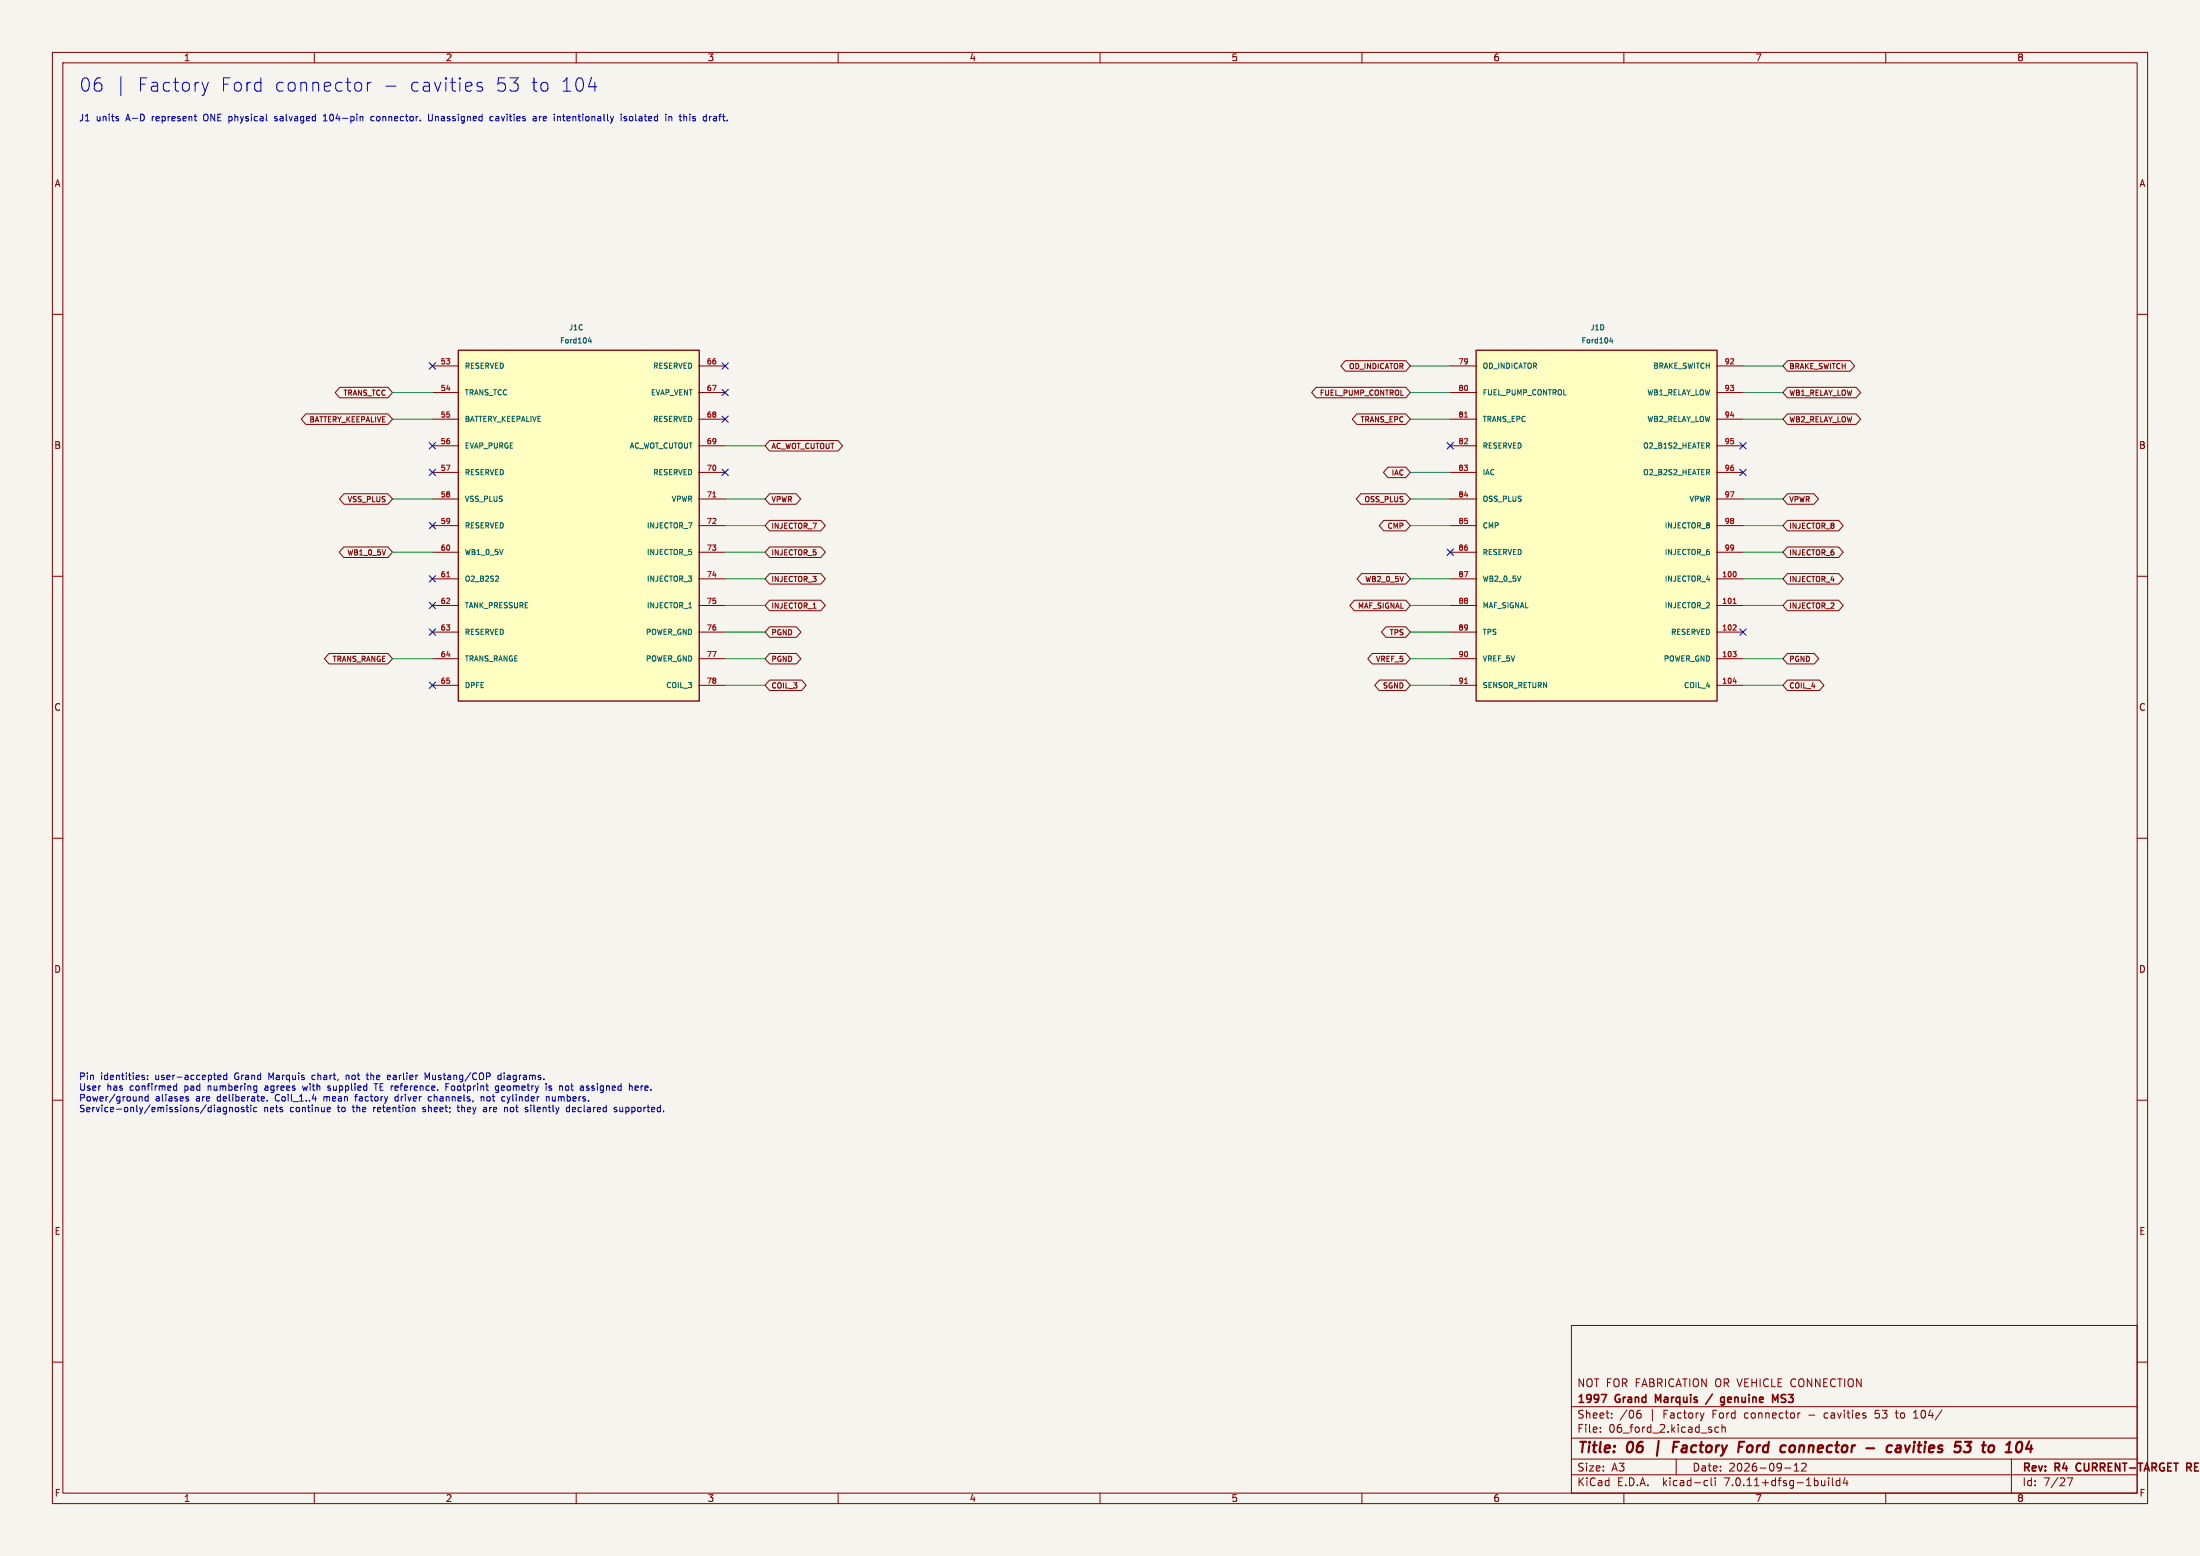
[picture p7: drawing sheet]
(kicad_sch (version 20230121) (generator eeschema) (paper "A3")
(title_block (title "06 | Factory Ford connector - cavities 53 to 104") (date "2026-09-12") (rev "R4 CURRENT-TARGET REVIEW") (company "1997 Grand Marquis / genuine MS3") (comment 1 "NOT FOR FABRICATION OR VEHICLE CONNECTION"))
(lib_symbols
(symbol "GM97:Ford_PCM_104" (pin_names (offset 1.016)) (in_bom yes) (on_board yes)
(property "Reference" "J" (at 0 40 0) (effects (font (size 1.27 1.27))))
(property "Value" "Ford_PCM_104" (at 0 37 0) (effects (font (size 1.27 1.27))))
(symbol "Ford_PCM_104_1_0" (rectangle (start -23 33.480000000000004) (end 23 -33.480000000000004) (stroke (width 0.254) (type default)) (fill (type background))))
(symbol "Ford_PCM_104_1_1" (pin passive line (at -27.94 30.48 0) (length 5.08) (name "TRANS_SS2" (effects (font (size 1.0 1.0)))) (number "1" (effects (font (size 1.0 1.0)))))
(pin passive line (at -27.94 25.4 0) (length 5.08) (name "MIL" (effects (font (size 1.0 1.0)))) (number "2" (effects (font (size 1.0 1.0)))))
(pin passive line (at -27.94 20.32 0) (length 5.08) (name "RESERVED" (effects (font (size 1.0 1.0)))) (number "3" (effects (font (size 1.0 1.0)))))
(pin passive line (at -27.94 15.24 0) (length 5.08) (name "RESERVED" (effects (font (size 1.0 1.0)))) (number "4" (effects (font (size 1.0 1.0)))))
(pin passive line (at -27.94 10.16 0) (length 5.08) (name "RESERVED" (effects (font (size 1.0 1.0)))) (number "5" (effects (font (size 1.0 1.0)))))
(pin passive line (at -27.94 5.08 0) (length 5.08) (name "RESERVED" (effects (font (size 1.0 1.0)))) (number "6" (effects (font (size 1.0 1.0)))))
(pin passive line (at -27.94 0 0) (length 5.08) (name "RESERVED" (effects (font (size 1.0 1.0)))) (number "7" (effects (font (size 1.0 1.0)))))
(pin passive line (at -27.94 -5.08 0) (length 5.08) (name "RESERVED" (effects (font (size 1.0 1.0)))) (number "8" (effects (font (size 1.0 1.0)))))
(pin passive line (at -27.94 -10.16 0) (length 5.08) (name "RESERVED" (effects (font (size 1.0 1.0)))) (number "9" (effects (font (size 1.0 1.0)))))
(pin passive line (at -27.94 -15.24 0) (length 5.08) (name "RESERVED" (effects (font (size 1.0 1.0)))) (number "10" (effects (font (size 1.0 1.0)))))
(pin passive line (at -27.94 -20.32 0) (length 5.08) (name "RESERVED" (effects (font (size 1.0 1.0)))) (number "11" (effects (font (size 1.0 1.0)))))
(pin passive line (at -27.94 -25.4 0) (length 5.08) (name "FUEL_LEVEL" (effects (font (size 1.0 1.0)))) (number "12" (effects (font (size 1.0 1.0)))))
(pin passive line (at -27.94 -30.48 0) (length 5.08) (name "FEPS" (effects (font (size 1.0 1.0)))) (number "13" (effects (font (size 1.0 1.0)))))
(pin passive line (at 27.94 30.48 180) (length 5.08) (name "RESERVED" (effects (font (size 1.0 1.0)))) (number "14" (effects (font (size 1.0 1.0)))))
(pin passive line (at 27.94 25.4 180) (length 5.08) (name "DLC_MINUS" (effects (font (size 1.0 1.0)))) (number "15" (effects (font (size 1.0 1.0)))))
(pin passive line (at 27.94 20.32 180) (length 5.08) (name "DLC_PLUS" (effects (font (size 1.0 1.0)))) (number "16" (effects (font (size 1.0 1.0)))))
(pin passive line (at 27.94 15.24 180) (length 5.08) (name "RESERVED" (effects (font (size 1.0 1.0)))) (number "17" (effects (font (size 1.0 1.0)))))
(pin passive line (at 27.94 10.16 180) (length 5.08) (name "RESERVED" (effects (font (size 1.0 1.0)))) (number "18" (effects (font (size 1.0 1.0)))))
(pin passive line (at 27.94 5.08 180) (length 5.08) (name "RESERVED" (effects (font (size 1.0 1.0)))) (number "19" (effects (font (size 1.0 1.0)))))
(pin passive line (at 27.94 0 180) (length 5.08) (name "RESERVED" (effects (font (size 1.0 1.0)))) (number "20" (effects (font (size 1.0 1.0)))))
(pin passive line (at 27.94 -5.08 180) (length 5.08) (name "CKP_PLUS" (effects (font (size 1.0 1.0)))) (number "21" (effects (font (size 1.0 1.0)))))
(pin passive line (at 27.94 -10.16 180) (length 5.08) (name "CKP_MINUS" (effects (font (size 1.0 1.0)))) (number "22" (effects (font (size 1.0 1.0)))))
(pin passive line (at 27.94 -15.24 180) (length 5.08) (name "RESERVED" (effects (font (size 1.0 1.0)))) (number "23" (effects (font (size 1.0 1.0)))))
(pin passive line (at 27.94 -20.32 180) (length 5.08) (name "POWER_GND" (effects (font (size 1.0 1.0)))) (number "24" (effects (font (size 1.0 1.0)))))
(pin passive line (at 27.94 -25.4 180) (length 5.08) (name "CASE_GND" (effects (font (size 1.0 1.0)))) (number "25" (effects (font (size 1.0 1.0)))))
(pin passive line (at 27.94 -30.48 180) (length 5.08) (name "COIL_1" (effects (font (size 1.0 1.0)))) (number "26" (effects (font (size 1.0 1.0))))))
(symbol "Ford_PCM_104_2_0" (rectangle (start -23 33.480000000000004) (end 23 -33.480000000000004) (stroke (width 0.254) (type default)) (fill (type background))))
(symbol "Ford_PCM_104_2_1" (pin passive line (at -27.94 30.48 0) (length 5.08) (name "TRANS_SS1" (effects (font (size 1.0 1.0)))) (number "27" (effects (font (size 1.0 1.0)))))
(pin passive line (at -27.94 25.4 0) (length 5.08) (name "RESERVED" (effects (font (size 1.0 1.0)))) (number "28" (effects (font (size 1.0 1.0)))))
(pin passive line (at -27.94 20.32 0) (length 5.08) (name "OD_SWITCH" (effects (font (size 1.0 1.0)))) (number "29" (effects (font (size 1.0 1.0)))))
(pin passive line (at -27.94 15.24 0) (length 5.08) (name "OCTANE_ADJUST" (effects (font (size 1.0 1.0)))) (number "30" (effects (font (size 1.0 1.0)))))
(pin passive line (at -27.94 10.16 0) (length 5.08) (name "RESERVED" (effects (font (size 1.0 1.0)))) (number "31" (effects (font (size 1.0 1.0)))))
(pin passive line (at -27.94 5.08 0) (length 5.08) (name "RESERVED" (effects (font (size 1.0 1.0)))) (number "32" (effects (font (size 1.0 1.0)))))
(pin passive line (at -27.94 0 0) (length 5.08) (name "VSS_MINUS" (effects (font (size 1.0 1.0)))) (number "33" (effects (font (size 1.0 1.0)))))
(pin passive line (at -27.94 -5.08 0) (length 5.08) (name "RESERVED" (effects (font (size 1.0 1.0)))) (number "34" (effects (font (size 1.0 1.0)))))
(pin passive line (at -27.94 -10.16 0) (length 5.08) (name "O2_B1S2" (effects (font (size 1.0 1.0)))) (number "35" (effects (font (size 1.0 1.0)))))
(pin passive line (at -27.94 -15.24 0) (length 5.08) (name "MAF_RETURN" (effects (font (size 1.0 1.0)))) (number "36" (effects (font (size 1.0 1.0)))))
(pin passive line (at -27.94 -20.32 0) (length 5.08) (name "TRANS_TEMP" (effects (font (size 1.0 1.0)))) (number "37" (effects (font (size 1.0 1.0)))))
(pin passive line (at -27.94 -25.4 0) (length 5.08) (name "ECT" (effects (font (size 1.0 1.0)))) (number "38" (effects (font (size 1.0 1.0)))))
(pin passive line (at -27.94 -30.48 0) (length 5.08) (name "IAT" (effects (font (size 1.0 1.0)))) (number "39" (effects (font (size 1.0 1.0)))))
(pin passive line (at 27.94 30.48 180) (length 5.08) (name "FUEL_PUMP_MONITOR" (effects (font (size 1.0 1.0)))) (number "40" (effects (font (size 1.0 1.0)))))
(pin passive line (at 27.94 25.4 180) (length 5.08) (name "AC_CLUTCH_SIGNAL" (effects (font (size 1.0 1.0)))) (number "41" (effects (font (size 1.0 1.0)))))
(pin passive line (at 27.94 20.32 180) (length 5.08) (name "RESERVED" (effects (font (size 1.0 1.0)))) (number "42" (effects (font (size 1.0 1.0)))))
(pin passive line (at 27.94 15.24 180) (length 5.08) (name "FUEL_FLOW" (effects (font (size 1.0 1.0)))) (number "43" (effects (font (size 1.0 1.0)))))
(pin passive line (at 27.94 10.16 180) (length 5.08) (name "RESERVED" (effects (font (size 1.0 1.0)))) (number "44" (effects (font (size 1.0 1.0)))))
(pin passive line (at 27.94 5.08 180) (length 5.08) (name "FAN_CONTROL" (effects (font (size 1.0 1.0)))) (number "45" (effects (font (size 1.0 1.0)))))
(pin passive line (at 27.94 0 180) (length 5.08) (name "RESERVED" (effects (font (size 1.0 1.0)))) (number "46" (effects (font (size 1.0 1.0)))))
(pin passive line (at 27.94 -5.08 180) (length 5.08) (name "EGR_REGULATOR" (effects (font (size 1.0 1.0)))) (number "47" (effects (font (size 1.0 1.0)))))
(pin passive line (at 27.94 -10.16 180) (length 5.08) (name "RESERVED" (effects (font (size 1.0 1.0)))) (number "48" (effects (font (size 1.0 1.0)))))
(pin passive line (at 27.94 -15.24 180) (length 5.08) (name "RESERVED" (effects (font (size 1.0 1.0)))) (number "49" (effects (font (size 1.0 1.0)))))
(pin passive line (at 27.94 -20.32 180) (length 5.08) (name "RESERVED" (effects (font (size 1.0 1.0)))) (number "50" (effects (font (size 1.0 1.0)))))
(pin passive line (at 27.94 -25.4 180) (length 5.08) (name "POWER_GND" (effects (font (size 1.0 1.0)))) (number "51" (effects (font (size 1.0 1.0)))))
(pin passive line (at 27.94 -30.48 180) (length 5.08) (name "COIL_2" (effects (font (size 1.0 1.0)))) (number "52" (effects (font (size 1.0 1.0))))))
(symbol "Ford_PCM_104_3_0" (rectangle (start -23 33.480000000000004) (end 23 -33.480000000000004) (stroke (width 0.254) (type default)) (fill (type background))))
(symbol "Ford_PCM_104_3_1" (pin passive line (at -27.94 30.48 0) (length 5.08) (name "RESERVED" (effects (font (size 1.0 1.0)))) (number "53" (effects (font (size 1.0 1.0)))))
(pin passive line (at -27.94 25.4 0) (length 5.08) (name "TRANS_TCC" (effects (font (size 1.0 1.0)))) (number "54" (effects (font (size 1.0 1.0)))))
(pin passive line (at -27.94 20.32 0) (length 5.08) (name "BATTERY_KEEPALIVE" (effects (font (size 1.0 1.0)))) (number "55" (effects (font (size 1.0 1.0)))))
(pin passive line (at -27.94 15.24 0) (length 5.08) (name "EVAP_PURGE" (effects (font (size 1.0 1.0)))) (number "56" (effects (font (size 1.0 1.0)))))
(pin passive line (at -27.94 10.16 0) (length 5.08) (name "RESERVED" (effects (font (size 1.0 1.0)))) (number "57" (effects (font (size 1.0 1.0)))))
(pin passive line (at -27.94 5.08 0) (length 5.08) (name "VSS_PLUS" (effects (font (size 1.0 1.0)))) (number "58" (effects (font (size 1.0 1.0)))))
(pin passive line (at -27.94 0 0) (length 5.08) (name "RESERVED" (effects (font (size 1.0 1.0)))) (number "59" (effects (font (size 1.0 1.0)))))
(pin passive line (at -27.94 -5.08 0) (length 5.08) (name "WB1_0_5V" (effects (font (size 1.0 1.0)))) (number "60" (effects (font (size 1.0 1.0)))))
(pin passive line (at -27.94 -10.16 0) (length 5.08) (name "O2_B2S2" (effects (font (size 1.0 1.0)))) (number "61" (effects (font (size 1.0 1.0)))))
(pin passive line (at -27.94 -15.24 0) (length 5.08) (name "TANK_PRESSURE" (effects (font (size 1.0 1.0)))) (number "62" (effects (font (size 1.0 1.0)))))
(pin passive line (at -27.94 -20.32 0) (length 5.08) (name "RESERVED" (effects (font (size 1.0 1.0)))) (number "63" (effects (font (size 1.0 1.0)))))
(pin passive line (at -27.94 -25.4 0) (length 5.08) (name "TRANS_RANGE" (effects (font (size 1.0 1.0)))) (number "64" (effects (font (size 1.0 1.0)))))
(pin passive line (at -27.94 -30.48 0) (length 5.08) (name "DPFE" (effects (font (size 1.0 1.0)))) (number "65" (effects (font (size 1.0 1.0)))))
(pin passive line (at 27.94 30.48 180) (length 5.08) (name "RESERVED" (effects (font (size 1.0 1.0)))) (number "66" (effects (font (size 1.0 1.0)))))
(pin passive line (at 27.94 25.4 180) (length 5.08) (name "EVAP_VENT" (effects (font (size 1.0 1.0)))) (number "67" (effects (font (size 1.0 1.0)))))
(pin passive line (at 27.94 20.32 180) (length 5.08) (name "RESERVED" (effects (font (size 1.0 1.0)))) (number "68" (effects (font (size 1.0 1.0)))))
(pin passive line (at 27.94 15.24 180) (length 5.08) (name "AC_WOT_CUTOUT" (effects (font (size 1.0 1.0)))) (number "69" (effects (font (size 1.0 1.0)))))
(pin passive line (at 27.94 10.16 180) (length 5.08) (name "RESERVED" (effects (font (size 1.0 1.0)))) (number "70" (effects (font (size 1.0 1.0)))))
(pin passive line (at 27.94 5.08 180) (length 5.08) (name "VPWR" (effects (font (size 1.0 1.0)))) (number "71" (effects (font (size 1.0 1.0)))))
(pin passive line (at 27.94 0 180) (length 5.08) (name "INJECTOR_7" (effects (font (size 1.0 1.0)))) (number "72" (effects (font (size 1.0 1.0)))))
(pin passive line (at 27.94 -5.08 180) (length 5.08) (name "INJECTOR_5" (effects (font (size 1.0 1.0)))) (number "73" (effects (font (size 1.0 1.0)))))
(pin passive line (at 27.94 -10.16 180) (length 5.08) (name "INJECTOR_3" (effects (font (size 1.0 1.0)))) (number "74" (effects (font (size 1.0 1.0)))))
(pin passive line (at 27.94 -15.24 180) (length 5.08) (name "INJECTOR_1" (effects (font (size 1.0 1.0)))) (number "75" (effects (font (size 1.0 1.0)))))
(pin passive line (at 27.94 -20.32 180) (length 5.08) (name "POWER_GND" (effects (font (size 1.0 1.0)))) (number "76" (effects (font (size 1.0 1.0)))))
(pin passive line (at 27.94 -25.4 180) (length 5.08) (name "POWER_GND" (effects (font (size 1.0 1.0)))) (number "77" (effects (font (size 1.0 1.0)))))
(pin passive line (at 27.94 -30.48 180) (length 5.08) (name "COIL_3" (effects (font (size 1.0 1.0)))) (number "78" (effects (font (size 1.0 1.0))))))
(symbol "Ford_PCM_104_4_0" (rectangle (start -23 33.480000000000004) (end 23 -33.480000000000004) (stroke (width 0.254) (type default)) (fill (type background))))
(symbol "Ford_PCM_104_4_1" (pin passive line (at -27.94 30.48 0) (length 5.08) (name "OD_INDICATOR" (effects (font (size 1.0 1.0)))) (number "79" (effects (font (size 1.0 1.0)))))
(pin passive line (at -27.94 25.4 0) (length 5.08) (name "FUEL_PUMP_CONTROL" (effects (font (size 1.0 1.0)))) (number "80" (effects (font (size 1.0 1.0)))))
(pin passive line (at -27.94 20.32 0) (length 5.08) (name "TRANS_EPC" (effects (font (size 1.0 1.0)))) (number "81" (effects (font (size 1.0 1.0)))))
(pin passive line (at -27.94 15.24 0) (length 5.08) (name "RESERVED" (effects (font (size 1.0 1.0)))) (number "82" (effects (font (size 1.0 1.0)))))
(pin passive line (at -27.94 10.16 0) (length 5.08) (name "IAC" (effects (font (size 1.0 1.0)))) (number "83" (effects (font (size 1.0 1.0)))))
(pin passive line (at -27.94 5.08 0) (length 5.08) (name "OSS_PLUS" (effects (font (size 1.0 1.0)))) (number "84" (effects (font (size 1.0 1.0)))))
(pin passive line (at -27.94 0 0) (length 5.08) (name "CMP" (effects (font (size 1.0 1.0)))) (number "85" (effects (font (size 1.0 1.0)))))
(pin passive line (at -27.94 -5.08 0) (length 5.08) (name "RESERVED" (effects (font (size 1.0 1.0)))) (number "86" (effects (font (size 1.0 1.0)))))
(pin passive line (at -27.94 -10.16 0) (length 5.08) (name "WB2_0_5V" (effects (font (size 1.0 1.0)))) (number "87" (effects (font (size 1.0 1.0)))))
(pin passive line (at -27.94 -15.24 0) (length 5.08) (name "MAF_SIGNAL" (effects (font (size 1.0 1.0)))) (number "88" (effects (font (size 1.0 1.0)))))
(pin passive line (at -27.94 -20.32 0) (length 5.08) (name "TPS" (effects (font (size 1.0 1.0)))) (number "89" (effects (font (size 1.0 1.0)))))
(pin passive line (at -27.94 -25.4 0) (length 5.08) (name "VREF_5V" (effects (font (size 1.0 1.0)))) (number "90" (effects (font (size 1.0 1.0)))))
(pin passive line (at -27.94 -30.48 0) (length 5.08) (name "SENSOR_RETURN" (effects (font (size 1.0 1.0)))) (number "91" (effects (font (size 1.0 1.0)))))
(pin passive line (at 27.94 30.48 180) (length 5.08) (name "BRAKE_SWITCH" (effects (font (size 1.0 1.0)))) (number "92" (effects (font (size 1.0 1.0)))))
(pin passive line (at 27.94 25.4 180) (length 5.08) (name "WB1_RELAY_LOW" (effects (font (size 1.0 1.0)))) (number "93" (effects (font (size 1.0 1.0)))))
(pin passive line (at 27.94 20.32 180) (length 5.08) (name "WB2_RELAY_LOW" (effects (font (size 1.0 1.0)))) (number "94" (effects (font (size 1.0 1.0)))))
(pin passive line (at 27.94 15.24 180) (length 5.08) (name "O2_B1S2_HEATER" (effects (font (size 1.0 1.0)))) (number "95" (effects (font (size 1.0 1.0)))))
(pin passive line (at 27.94 10.16 180) (length 5.08) (name "O2_B2S2_HEATER" (effects (font (size 1.0 1.0)))) (number "96" (effects (font (size 1.0 1.0)))))
(pin passive line (at 27.94 5.08 180) (length 5.08) (name "VPWR" (effects (font (size 1.0 1.0)))) (number "97" (effects (font (size 1.0 1.0)))))
(pin passive line (at 27.94 0 180) (length 5.08) (name "INJECTOR_8" (effects (font (size 1.0 1.0)))) (number "98" (effects (font (size 1.0 1.0)))))
(pin passive line (at 27.94 -5.08 180) (length 5.08) (name "INJECTOR_6" (effects (font (size 1.0 1.0)))) (number "99" (effects (font (size 1.0 1.0)))))
(pin passive line (at 27.94 -10.16 180) (length 5.08) (name "INJECTOR_4" (effects (font (size 1.0 1.0)))) (number "100" (effects (font (size 1.0 1.0)))))
(pin passive line (at 27.94 -15.24 180) (length 5.08) (name "INJECTOR_2" (effects (font (size 1.0 1.0)))) (number "101" (effects (font (size 1.0 1.0)))))
(pin passive line (at 27.94 -20.32 180) (length 5.08) (name "RESERVED" (effects (font (size 1.0 1.0)))) (number "102" (effects (font (size 1.0 1.0)))))
(pin passive line (at 27.94 -25.4 180) (length 5.08) (name "POWER_GND" (effects (font (size 1.0 1.0)))) (number "103" (effects (font (size 1.0 1.0)))))
(pin passive line (at 27.94 -30.48 180) (length 5.08) (name "COIL_4" (effects (font (size 1.0 1.0)))) (number "104" (effects (font (size 1.0 1.0))))))))
(text "06 | Factory Ford connector - cavities 53 to 104" (at 15 15 0) (effects (font (size 2.54 2.54)) (justify left top)))
(text "J1 units A-D represent ONE physical salvaged 104-pin connector. Unassigned cavities are intentionally isolated in this draft." (at 15 22 0) (effects (font (size 1.27 1.27)) (justify left top)))
(symbol (lib_id "GM97:Ford_PCM_104") (at 110.49 100.33 0) (unit 3) (dnp no) (in_bom yes) (on_board yes)
(property "Reference" "J1" (at 110 62.519999999999996 0) (effects (font (size 1.0 1.0))))
(property "Value" "Ford104" (at 110 65.02 0) (effects (font (size 1.0 1.0))))
(property "Footprint" "GM97_Layout:Ford104_TE770750_PLACEMENT_PROVISIONAL" (at 110 100 0) (effects (font (size 1.0 1.0)) hide))
(property "Population" "FIT - REVIEW" (at 110 100 0) (effects (font (size 1.0 1.0)) hide))
(property "Purpose" "One salvaged connector J1; pin identities retained; physical footprint pending" (at 110 100 0) (effects (font (size 1.0 1.0)) hide)))
(no_connect (at 82.55 69.85))
(wire (pts (xy 82.55 74.93) (xy 74.93 74.93)) (stroke (width 0) (type default)))
(global_label "TRANS_TCC" (shape bidirectional) (at 74.93 74.93 180) (effects (font (size 1 1)) (justify right)))
(wire (pts (xy 82.55 80.01) (xy 74.93 80.01)) (stroke (width 0) (type default)))
(global_label "BATTERY_KEEPALIVE" (shape bidirectional) (at 74.93 80.01 180) (effects (font (size 1 1)) (justify right)))
(no_connect (at 82.55 85.09))
(no_connect (at 82.55 90.17))
(wire (pts (xy 82.55 95.25) (xy 74.93 95.25)) (stroke (width 0) (type default)))
(global_label "VSS_PLUS" (shape bidirectional) (at 74.93 95.25 180) (effects (font (size 1 1)) (justify right)))
(no_connect (at 82.55 100.33))
(wire (pts (xy 82.55 105.41) (xy 74.93 105.41)) (stroke (width 0) (type default)))
(global_label "WB1_0_5V" (shape bidirectional) (at 74.93 105.41 180) (effects (font (size 1 1)) (justify right)))
(no_connect (at 82.55 110.49))
(no_connect (at 82.55 115.57))
(no_connect (at 82.55 120.65))
(wire (pts (xy 82.55 125.73) (xy 74.93 125.73)) (stroke (width 0) (type default)))
(global_label "TRANS_RANGE" (shape bidirectional) (at 74.93 125.73 180) (effects (font (size 1 1)) (justify right)))
(no_connect (at 82.55 130.81))
(no_connect (at 138.43 69.85))
(no_connect (at 138.43 74.93))
(no_connect (at 138.43 80.01))
(wire (pts (xy 138.43 85.09) (xy 146.05 85.09)) (stroke (width 0) (type default)))
(global_label "AC_WOT_CUTOUT" (shape bidirectional) (at 146.05 85.09 0) (effects (font (size 1 1)) (justify left)))
(no_connect (at 138.43 90.17))
(wire (pts (xy 138.43 95.25) (xy 146.05 95.25)) (stroke (width 0) (type default)))
(global_label "VPWR" (shape bidirectional) (at 146.05 95.25 0) (effects (font (size 1 1)) (justify left)))
(wire (pts (xy 138.43 100.33) (xy 146.05 100.33)) (stroke (width 0) (type default)))
(global_label "INJECTOR_7" (shape bidirectional) (at 146.05 100.33 0) (effects (font (size 1 1)) (justify left)))
(wire (pts (xy 138.43 105.41) (xy 146.05 105.41)) (stroke (width 0) (type default)))
(global_label "INJECTOR_5" (shape bidirectional) (at 146.05 105.41 0) (effects (font (size 1 1)) (justify left)))
(wire (pts (xy 138.43 110.49) (xy 146.05 110.49)) (stroke (width 0) (type default)))
(global_label "INJECTOR_3" (shape bidirectional) (at 146.05 110.49 0) (effects (font (size 1 1)) (justify left)))
(wire (pts (xy 138.43 115.57) (xy 146.05 115.57)) (stroke (width 0) (type default)))
(global_label "INJECTOR_1" (shape bidirectional) (at 146.05 115.57 0) (effects (font (size 1 1)) (justify left)))
(wire (pts (xy 138.43 120.65) (xy 146.05 120.65)) (stroke (width 0) (type default)))
(global_label "PGND" (shape bidirectional) (at 146.05 120.65 0) (effects (font (size 1 1)) (justify left)))
(wire (pts (xy 138.43 125.73) (xy 146.05 125.73)) (stroke (width 0) (type default)))
(global_label "PGND" (shape bidirectional) (at 146.05 125.73 0) (effects (font (size 1 1)) (justify left)))
(wire (pts (xy 138.43 130.81) (xy 146.05 130.81)) (stroke (width 0) (type default)))
(global_label "COIL_3" (shape bidirectional) (at 146.05 130.81 0) (effects (font (size 1 1)) (justify left)))
(symbol (lib_id "GM97:Ford_PCM_104") (at 304.8 100.33 0) (unit 4) (dnp no) (in_bom yes) (on_board yes)
(property "Reference" "J1" (at 305 62.519999999999996 0) (effects (font (size 1.0 1.0))))
(property "Value" "Ford104" (at 305 65.02 0) (effects (font (size 1.0 1.0))))
(property "Footprint" "GM97_Layout:Ford104_TE770750_PLACEMENT_PROVISIONAL" (at 305 100 0) (effects (font (size 1.0 1.0)) hide))
(property "Population" "FIT - REVIEW" (at 305 100 0) (effects (font (size 1.0 1.0)) hide))
(property "Purpose" "One salvaged connector J1; pin identities retained; physical footprint pending" (at 305 100 0) (effects (font (size 1.0 1.0)) hide)))
(wire (pts (xy 276.86 69.85) (xy 269.24 69.85)) (stroke (width 0) (type default)))
(global_label "OD_INDICATOR" (shape bidirectional) (at 269.24 69.85 180) (effects (font (size 1 1)) (justify right)))
(wire (pts (xy 276.86 74.93) (xy 269.24 74.93)) (stroke (width 0) (type default)))
(global_label "FUEL_PUMP_CONTROL" (shape bidirectional) (at 269.24 74.93 180) (effects (font (size 1 1)) (justify right)))
(wire (pts (xy 276.86 80.01) (xy 269.24 80.01)) (stroke (width 0) (type default)))
(global_label "TRANS_EPC" (shape bidirectional) (at 269.24 80.01 180) (effects (font (size 1 1)) (justify right)))
(no_connect (at 276.86 85.09))
(wire (pts (xy 276.86 90.17) (xy 269.24 90.17)) (stroke (width 0) (type default)))
(global_label "IAC" (shape bidirectional) (at 269.24 90.17 180) (effects (font (size 1 1)) (justify right)))
(wire (pts (xy 276.86 95.25) (xy 269.24 95.25)) (stroke (width 0) (type default)))
(global_label "OSS_PLUS" (shape bidirectional) (at 269.24 95.25 180) (effects (font (size 1 1)) (justify right)))
(wire (pts (xy 276.86 100.33) (xy 269.24 100.33)) (stroke (width 0) (type default)))
(global_label "CMP" (shape bidirectional) (at 269.24 100.33 180) (effects (font (size 1 1)) (justify right)))
(no_connect (at 276.86 105.41))
(wire (pts (xy 276.86 110.49) (xy 269.24 110.49)) (stroke (width 0) (type default)))
(global_label "WB2_0_5V" (shape bidirectional) (at 269.24 110.49 180) (effects (font (size 1 1)) (justify right)))
(wire (pts (xy 276.86 115.57) (xy 269.24 115.57)) (stroke (width 0) (type default)))
(global_label "MAF_SIGNAL" (shape bidirectional) (at 269.24 115.57 180) (effects (font (size 1 1)) (justify right)))
(wire (pts (xy 276.86 120.65) (xy 269.24 120.65)) (stroke (width 0) (type default)))
(global_label "TPS" (shape bidirectional) (at 269.24 120.65 180) (effects (font (size 1 1)) (justify right)))
(wire (pts (xy 276.86 125.73) (xy 269.24 125.73)) (stroke (width 0) (type default)))
(global_label "VREF_5" (shape bidirectional) (at 269.24 125.73 180) (effects (font (size 1 1)) (justify right)))
(wire (pts (xy 276.86 130.81) (xy 269.24 130.81)) (stroke (width 0) (type default)))
(global_label "SGND" (shape bidirectional) (at 269.24 130.81 180) (effects (font (size 1 1)) (justify right)))
(wire (pts (xy 332.74 69.85) (xy 340.36 69.85)) (stroke (width 0) (type default)))
(global_label "BRAKE_SWITCH" (shape bidirectional) (at 340.36 69.85 0) (effects (font (size 1 1)) (justify left)))
(wire (pts (xy 332.74 74.93) (xy 340.36 74.93)) (stroke (width 0) (type default)))
(global_label "WB1_RELAY_LOW" (shape bidirectional) (at 340.36 74.93 0) (effects (font (size 1 1)) (justify left)))
(wire (pts (xy 332.74 80.01) (xy 340.36 80.01)) (stroke (width 0) (type default)))
(global_label "WB2_RELAY_LOW" (shape bidirectional) (at 340.36 80.01 0) (effects (font (size 1 1)) (justify left)))
(no_connect (at 332.74 85.09))
(no_connect (at 332.74 90.17))
(wire (pts (xy 332.74 95.25) (xy 340.36 95.25)) (stroke (width 0) (type default)))
(global_label "VPWR" (shape bidirectional) (at 340.36 95.25 0) (effects (font (size 1 1)) (justify left)))
(wire (pts (xy 332.74 100.33) (xy 340.36 100.33)) (stroke (width 0) (type default)))
(global_label "INJECTOR_8" (shape bidirectional) (at 340.36 100.33 0) (effects (font (size 1 1)) (justify left)))
(wire (pts (xy 332.74 105.41) (xy 340.36 105.41)) (stroke (width 0) (type default)))
(global_label "INJECTOR_6" (shape bidirectional) (at 340.36 105.41 0) (effects (font (size 1 1)) (justify left)))
(wire (pts (xy 332.74 110.49) (xy 340.36 110.49)) (stroke (width 0) (type default)))
(global_label "INJECTOR_4" (shape bidirectional) (at 340.36 110.49 0) (effects (font (size 1 1)) (justify left)))
(wire (pts (xy 332.74 115.57) (xy 340.36 115.57)) (stroke (width 0) (type default)))
(global_label "INJECTOR_2" (shape bidirectional) (at 340.36 115.57 0) (effects (font (size 1 1)) (justify left)))
(no_connect (at 332.74 120.65))
(wire (pts (xy 332.74 125.73) (xy 340.36 125.73)) (stroke (width 0) (type default)))
(global_label "PGND" (shape bidirectional) (at 340.36 125.73 0) (effects (font (size 1 1)) (justify left)))
(wire (pts (xy 332.74 130.81) (xy 340.36 130.81)) (stroke (width 0) (type default)))
(global_label "COIL_4" (shape bidirectional) (at 340.36 130.81 0) (effects (font (size 1 1)) (justify left)))
(text "Pin identities: user-accepted Grand Marquis chart, not the earlier Mustang/COP diagrams.\nUser has confirmed pad numbering agrees with supplied TE reference. Footprint geometry is not assigned here.\nPower/ground aliases are deliberate. Coil_1..4 mean factory driver channels, not cylinder numbers.\nService-only/emissions/diagnostic nets continue to the retention sheet; they are not silently declared supported." (at 15 205 0) (effects (font (size 1.27 1.27)) (justify left top))))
